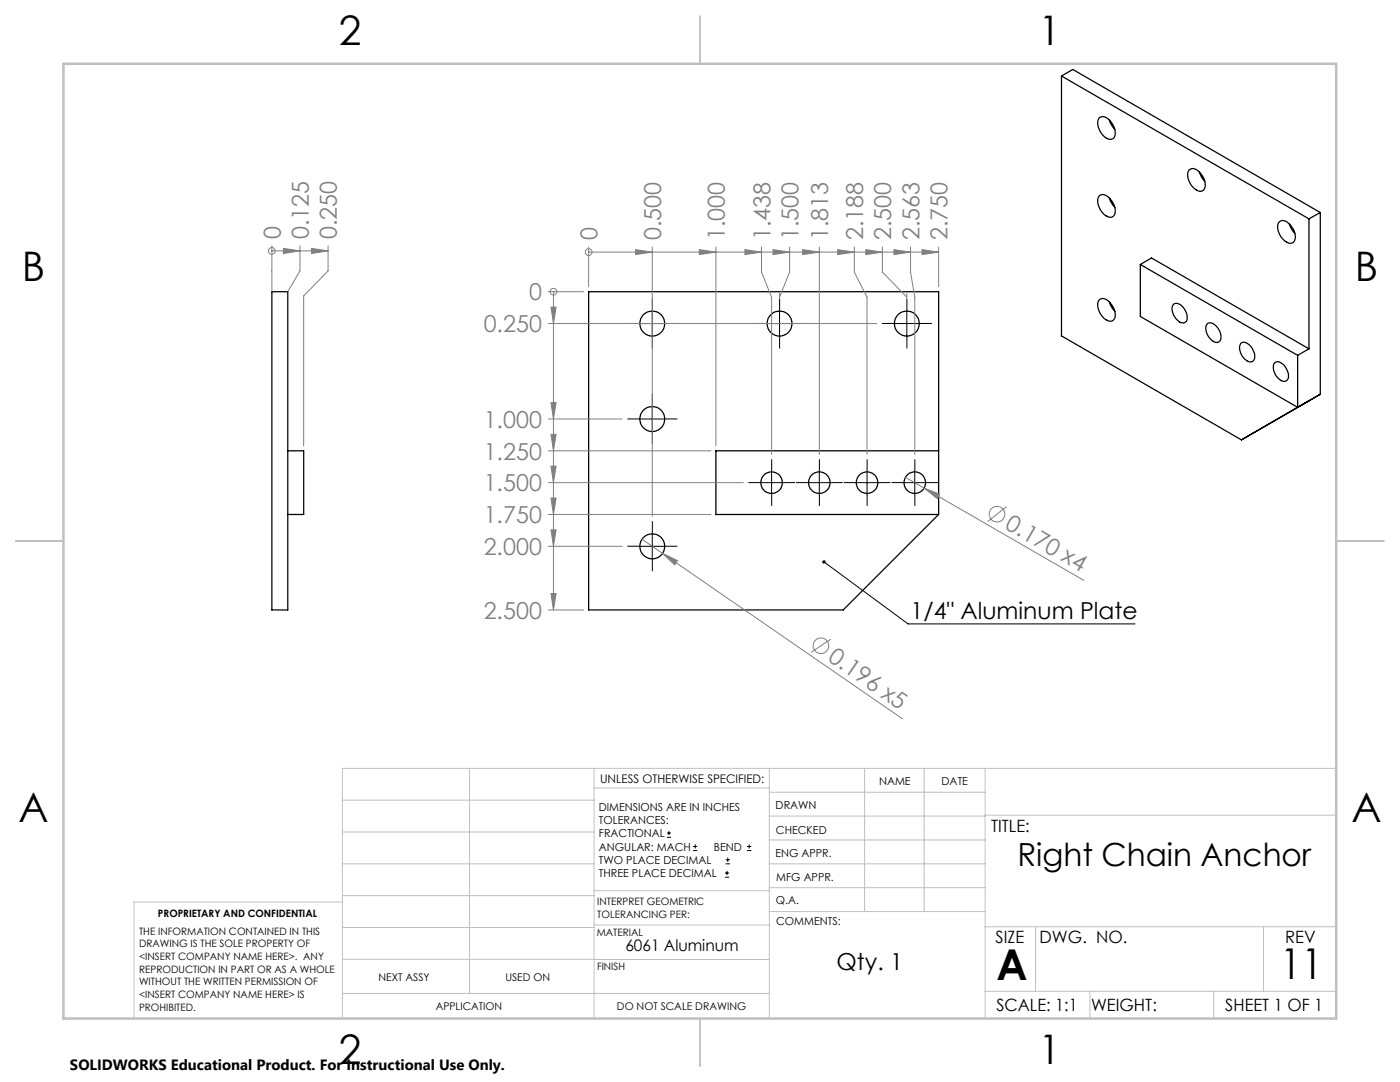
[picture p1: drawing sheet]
<svg xmlns="http://www.w3.org/2000/svg" width="279mm" height="216mm" viewBox="0 0 279 216" stroke-linecap="round" stroke-linejoin="round" font-family="sans-serif">
<g fill="none" stroke="#000" stroke-width=".25">
<path d="M211.8 15.2l49.4 28.5M211.8 15.2l2.3-1.3 49.4 28.5M211.8 15.2v51.8l36 20.8 15.7-9.1M219.4 39.1a1.41 1.41 0 0 1 2 .4 3.2 3.2 0 0 1 .9 3.6l-.2 .1a1.95 1.95 0 0 1-2.4-1.1 2.77 2.77 0 0 1-.3-3zM219.4 23.6a1.41 1.41 0 0 1 2 .4 3.2 3.2 0 0 1 .9 3.5 1.41 1.41 0 0 1-2.1-.4 3.2 3.2 0 0 1-.8-3.5zM221.4 24l.2 .5 .9 1.3M221.4 39.5l.2 .6 .9 1.3M237.3 33.9a1.41 1.41 0 0 1 2.1 .4 3.2 3.2 0 0 1 .9 3.6 1.36 1.36 0 0 1-2.1-.4 3.1 3.1 0 0 1-.9-3.6zM239.4 34.3l.3 .9 .8 1M54.3 58.2h3.1v63.5h-3.1zM117.5 58.2h69.8v44.5l-19 19h-50.8zM219.4 59.9a1.41 1.41 0 0 1 2 .4 3.4 3.4 0 0 1 1 3.3 1.17 1.17 0 0 1-1.9 .1 3.2 3.2 0 0 1-1.1-3.8z"/>
<path d="M227.6 52.8l2.2-1.3 31.4 18.1M227.6 52.8v10.3l31.4 18.2M227.6 52.8l31.4 18.1M255.3 44.3a1.41 1.41 0 0 1 2 .4 3.1 3.1 0 0 1 .9 3.5 1.36 1.36 0 0 1-2-.3 3.1 3.1 0 0 1-.9-3.6zM257.3 44.7l.4 .9 .7 1M261.2 43.7v25.9M263.5 42.4l-2.3 1.3M263.5 42.4v36.3M221.4 60.3l.4 .9 .7 .9M234.2 60.7a1.85 1.85 0 0 1 2.4 1.3 1.93 1.93 0 0 1 0 2.3 1.43 1.43 0 0 1-1.9-.7 2.35 2.35 0 0 1-.5-2.9zM241 64.6a1.66 1.66 0 0 1 2.1 1 2.12 2.12 0 0 1 .2 2.6 1.43 1.43 0 0 1-1.9-.7 2.35 2.35 0 0 1-.4-2.9zM247.7 68.4a1.92 1.92 0 0 1 2.3 1.4 1.78 1.78 0 0 1-.1 2.4 2.62 2.62 0 0 1-2.5-2.8z"/>
<path d="M254.3 72.5a1.18 1.18 0 0 1 1.9 .3 2.65 2.65 0 0 1 .7 3 1.18 1.18 0 0 1-1.8-.3 2.65 2.65 0 0 1-.8-3zM259 70.9v10.4M261.2 69.6l-2.2 1.3M263.5 78.7l-4.5 2.6M57.4 90h3.2v12.7h-3.2M187.3 90h-44.4v12.7h44.4"/>
<circle cx="130.2" cy="64.6" r="2.49"/>
<circle cx="155.6" cy="64.6" r="2.49"/>
<circle cx="181" cy="64.6" r="2.49"/>
<circle cx="130.2" cy="83.6" r="2.49"/>
<circle cx="154" cy="96.3" r="2.15"/>
<circle cx="163.5" cy="96.3" r="2.15"/>
<circle cx="173" cy="96.3" r="2.15"/>
<circle cx="182.6" cy="96.3" r="2.15"/>
<circle cx="130.2" cy="109" r="2.49"/>
</g>
<g fill="none" stroke="#808080" stroke-width=".2">
<path d="M54.3 50.1h.1M54.3 49v9.2M54.3 50.1h11.2M56.6 49.6l3.3 .5-3.3 .5zM59.9 49v5l-2.5 4.2M62.2 49.6l3.3 .5-3.3 .5zM65.5 49v5l-4.9 5.1v29.9M109.4 58.2h7.1M110.5 58.2h.1M110.5 58.2v63.5M117.5 50.3h.1M117.5 49.3v7.9"/>
<path d="M117.5 50.3h69.8M126.9 49.8l3.3 .5-3.3 .5zM130.2 49.3v53.7M139.6 49.8l3.3 .5-3.3 .5zM142.9 49.3v39.7M148.7 49.8l3.3 .5-3.3 .5zM152 49.3v5l2 5v31.4M154.3 49.8l3.3 .5-3.3 .5zM157.6 49.3v5l-2 5v-.7M160.2 49.8l3.3 .5-3.3 .5zM163.5 49.3v41.4M167.2 49.8l3.3 .5-3.3 .5z"/>
<path d="M170.5 49.3v5l2.5 5v31.4M172.8 49.8l3.3 .5-3.3 .5zM176.1 49.3v5l4.9 5v-.7M178.4 49.8l3.3 .5-3.3 .5zM181.7 49.3v5l.9 5v31.4M184 49.8l3.3 .5-3.3 .5zM187.3 49.3v7.9M109.4 64.6h65.6M110 61.3h1l-.5 3.3zM109.4 83.6h14.8M109.4 90h32.5M109.4 96.3h38.9"/>
<path d="M110 80.3h1l-.5 3.3zM110 86.7h1l-.5 3.3zM110 93h1l-.5 3.3zM110 99.4h1l-.5 3.3zM180.7 95.3l35.6 20.5M184.4 97.4l3.1 1.2-.5 .9zM109.4 102.7h32.5M109.4 109h14.8M110 105.7h1l-.5 3.3zM110 118.4h1l-.5 3.3zM128.1 107.6l52 35.8M132.2 110.4l3 1.5-.5 .8z"/>
<path d="M200.9 101.1l-3.8 3M109.4 121.7h7.1M165.8 127.5l-3.9 2.7"/>
<circle cx="54.3" cy="50.1" r=".68"/>
<circle cx="110.4" cy="58.2" r=".68"/>
<circle cx="117.5" cy="50.3" r=".69"/>
<circle cx="199" cy="102.6" r="1.54"/>
<circle cx="163.8" cy="128.8" r="1.54"/>
</g>
<g fill="none" stroke="#000" stroke-width=".2">
<path d="M127.7 64.6h5M130.2 62.1v5M153.1 64.6h5M155.6 62.1v5M178.5 64.6h5M181 62.1v5M127.7 83.6h5M130.2 81.1v5M151.5 96.3h5M154 93.8v5M161 96.3h5M163.5 93.8v5"/>
<path d="M170.5 96.3h5M173 93.8v5M180.1 96.3h5M182.6 93.8v5M127.7 109h5M130.2 106.5v5M164.4 112.1l16.8 12.4h45.3M133.1 167.1h.8M133.1 166.2h.8M133.5 165.8v.9M138.3 169.7h.8M138.3 168.9h.8"/>
<path d="M138.7 168.5v.8M144.7 175h.8M144.7 174.2h.8M144.8 172.4h.9M144.8 171.6h.9M145.1 173.8v.8M145.2 171.1v.9M149.1 169.7h.8M149.1 168.9h.8M149.5 168.5v.8"/>
</g>
<g fill="none" stroke="#000" stroke-width=".2" stroke-dasharray="15.2 1.3 1.3 1.3" stroke-linecap="butt">
<path d="M127.7 64.5h-2.5M130.2 62v-2.4M130.2 67v2.5M132.7 64.5h2.5M153.1 64.5h-2.5M155.6 62v-2.4M155.6 67v2.5M158.1 64.5h2.5M178.5 64.5h-2.5M181 62v-2.4M181 67v2.5M183.5 64.5h2.5"/>
<path d="M127.7 83.6h-2.5M130.2 81.1v-2.5M130.2 86.1v2.5M132.7 83.6h2.5M151.5 96.3h-2.1M154 93.8v-2.2M154 98.8v2.1M156.5 96.3h2.2M161 96.3h-2.1M163.5 93.8v-2.2M163.5 98.8v2.1M166 96.3h2.2"/>
<path d="M170.6 96.3h-2.2M173.1 93.8v-2.2M173.1 98.8v2.1M175.6 96.3h2.1M180.1 96.3h-2.2M182.6 93.8v-2.2M182.6 98.8v2.1M185.1 96.3h2.1M127.7 109h-2.5M130.2 106.5v-2.5M130.2 111.5v2.5M132.7 109h2.5"/>
</g>
<g fill="none" stroke="#c0c0c0" stroke-width=".2">
<path d="M68.3 159.7h50.3M93.7 153.3v44.9M118.6 153.3v49.9M118.6 157.2h34.9M153.5 153.3v49.9M153.5 158.1h43.1M172.5 153.3v28.6M184.4 153.3v28.6M196.6 153.3v49.9M266.7 153.3h-198.4v49.9M68.3 178.7h50.3M68.3 172.4h50.3"/>
<path d="M68.3 166h50.3M68.3 180h-41.6v23.2M118.6 177.7h35M153.5 167.6h43.1M153.5 162.8h43.1M153.5 172.4h43.1M153.5 177.1h43.1M196.6 162.7h70.1M68.3 198.2h85.2M68.3 191.4l85.2 .1M68.3 185.1h50.3M118.6 184.6h35"/>
<path d="M153.6 181.9h43M196.6 197.8h70.1M196.6 184.9h70.1M206.7 184.9v12.9M217.5 197.8v5.4M242.2 197.8v5.4M252.2 184.9v12.9"/>
</g>
<path d="M139.7 3.2v9.5M3.1 107.9h9.6M266.7 107.9h9.5M139.7 203.2v9.6" fill="none" stroke="#c0c0c0" stroke-width=".25"/>
<path d="M12.7 12.7h254v190.5h-254z" fill="none" stroke="#c0c0c0" stroke-width=".5"/>
<path d="M164.2 111.9a.35 .35 0 0 1 .6 .1 .35 .35 0 0 1-.4 .5 .35 .35 0 0 1-.3-.5l.3 .1z" fill="#000"/>
<g fill="#808080">
<path d="M132.2 110.4l3 1.5-.5 .8z"/>
<path d="M184.4 97.4l3.1 1.2-.5 .9z"/>
<path d="M110 61.3h1l-.5 3.3zM110 80.3h1l-.5 3.3zM110 86.7h1l-.5 3.3zM110 93h1l-.5 3.3zM110 99.4h1l-.5 3.3zM110 105.7h1l-.5 3.3zM110 118.4h1l-.5 3.3z"/>
<path d="M56.6 49.6l3.3 .5-3.3 .5zM62.2 49.6l3.3 .5-3.3 .5z"/>
<path d="M126.9 49.8l3.3 .5-3.3 .5zM139.6 49.8l3.3 .5-3.3 .5zM148.7 49.8l3.3 .5-3.3 .5zM154.3 49.8l3.3 .5-3.3 .5zM160.2 49.8l3.3 .5-3.3 .5zM167.2 49.8l3.3 .5-3.3 .5zM172.8 49.8l3.3 .5-3.3 .5zM178.4 49.8l3.3 .5-3.3 .5zM184 49.8l3.3 .5-3.3 .5z"/>
</g>
<g font-size="8.5">
<text x="198.9" y="195.5">A</text>
<text x="255.5" y="195.4">11</text>
</g>
<g font-size="8.1">
<text x="67.6" y="8.9">2</text>
<text x="207.3" y="8.9">1</text>
<text x="4.4" y="56.2">B</text>
<text x="270.4" y="56.2">B</text>
<text x="3.7" y="164.1">A</text>
<text x="269.7" y="164.1">A</text>
<text x="67.6" y="212.4">2</text>
<text x="207.3" y="212.4">1</text>
</g>
<text font-size="6.3" x="203.1" y="172.9">Right Chain Anchor</text>
<g font-size="4.7" fill="#808080">
<text x="56" y="47.7" transform="rotate(-90 56 47.7)">0</text>
<text x="61.6" y="47.7" transform="rotate(-90 61.6 47.7)">0.125</text>
<text x="67.3" y="47.7" transform="rotate(-90 67.3 47.7)">0.250</text>
<text x="119.3" y="48" transform="rotate(-90 119.3 48)">0</text>
<text x="132" y="48" transform="rotate(-90 132 48)">0.500</text>
<text x="144.7" y="48" transform="rotate(-90 144.7 48)">1.000</text>
<text x="153.8" y="48" transform="rotate(-90 153.8 48)">1.438</text>
<text x="159.4" y="48" transform="rotate(-90 159.4 48)">1.500</text>
<text x="165.3" y="48" transform="rotate(-90 165.3 48)">1.813</text>
<text x="172.3" y="48" transform="rotate(-90 172.3 48)">2.188</text>
<text x="177.9" y="48" transform="rotate(-90 177.9 48)">2.500</text>
<text x="183.5" y="48" transform="rotate(-90 183.5 48)">2.563</text>
<text x="189.1" y="48" transform="rotate(-90 189.1 48)">2.750</text>
<text x="105.6" y="60">0</text>
<text x="96.5" y="66.3">0.250</text>
<text x="96.5" y="85.4">1.000</text>
<text x="96.5" y="91.7">1.250</text>
<text x="96.5" y="98.1">1.500</text>
<text x="96.5" y="104.4">1.750</text>
<text x="200.4" y="105.3" transform="rotate(30 200.4 105.3)">0.170 x4</text>
<text x="96.5" y="110.8">2.000</text>
<text x="96.5" y="123.5">2.500</text>
<text x="165" y="131.7" transform="rotate(35 165 131.7)">0.196 x5</text>
</g>
<g font-size="4.7">
<text x="181.7" y="123.5">1/4&quot; Aluminum Plate</text>
<text x="166.9" y="193.5">Qty. 1</text>
</g>
<g font-size="3.4">
<text x="197.8" y="166">TITLE:</text>
<text x="198.7" y="188.1">SIZE</text>
<text x="207.5" y="188.1">DWG. NO.</text>
<text x="256.5" y="188.2">REV</text>
<text x="198.8" y="201.7">SCALE: 1:1</text>
<text x="217.7" y="201.8">WEIGHT:</text>
<text x="244.5" y="201.7">SHEET 1 OF 1</text>
</g>
<text font-size="3.2" x="124.8" y="189.8">6061 Aluminum</text>
<text font-size="3" x="14" y="213.5">SOLIDWORKS Educational Product. For Instructional Use Only.</text>
<text font-size="2.4" x="119.8" y="156.2">UNLESS OTHERWISE SPECIFIED:</text>
<g font-size="2.2">
<text x="119.5" y="161.8">DIMENSIONS ARE IN INCHES</text>
<text x="154.8" y="161.4">DRAWN</text>
<text x="175.4" y="156.6">NAME</text>
<text x="187.9" y="156.7">DATE</text>
<text x="119.5" y="164.4">TOLERANCES:</text>
<text x="119.5" y="167.1">FRACTIONAL</text>
<text x="154.9" y="166.3">CHECKED</text>
<text x="119.5" y="169.7">ANGULAR: MACH</text>
<text x="119.5" y="172.4">TWO PLACE DECIMAL</text>
<text x="142.5" y="169.7">BEND</text>
<text x="154.8" y="171">ENG APPR.</text>
<text x="119.5" y="175">THREE PLACE DECIMAL</text>
<text x="154.9" y="175.7">MFG APPR.</text>
<text x="154.9" y="180.4">Q.A.</text>
<text x="154.9" y="184.6">COMMENTS:</text>
</g>
<g font-size="2.1">
<text x="75.5" y="195.7">NEXT ASSY</text>
<text x="100.9" y="195.7">USED ON</text>
<text x="86.9" y="201.5">APPLICATION</text>
<text x="123.1" y="201.6">DO NOT SCALE DRAWING</text>
</g>
<g font-size="2">
<text x="31.5" y="182.9">PROPRIETARY AND CONFIDENTIAL</text>
<text x="119.2" y="180.6">INTERPRET GEOMETRIC</text>
<text x="119.2" y="183.1">TOLERANCING PER:</text>
<text x="27.8" y="186.5">THE INFORMATION CONTAINED IN THIS</text>
<text x="27.8" y="189">DRAWING IS THE SOLE PROPERTY OF</text>
<text x="27.8" y="191.6">&lt;INSERT COMPANY NAME HERE&gt;. ANY</text>
<text x="119.1" y="186.7">MATERIAL</text>
<text x="27.8" y="194.1">REPRODUCTION IN PART OR AS A WHOLE</text>
<text x="27.8" y="196.6">WITHOUT THE WRITTEN PERMISSION OF</text>
<text x="119.1" y="193.5">FINISH</text>
<text x="27.8" y="199.1">&lt;INSERT COMPANY NAME HERE&gt; IS</text>
<text x="27.8" y="201.7">PROHIBITED.</text>
</g>
</svg>
